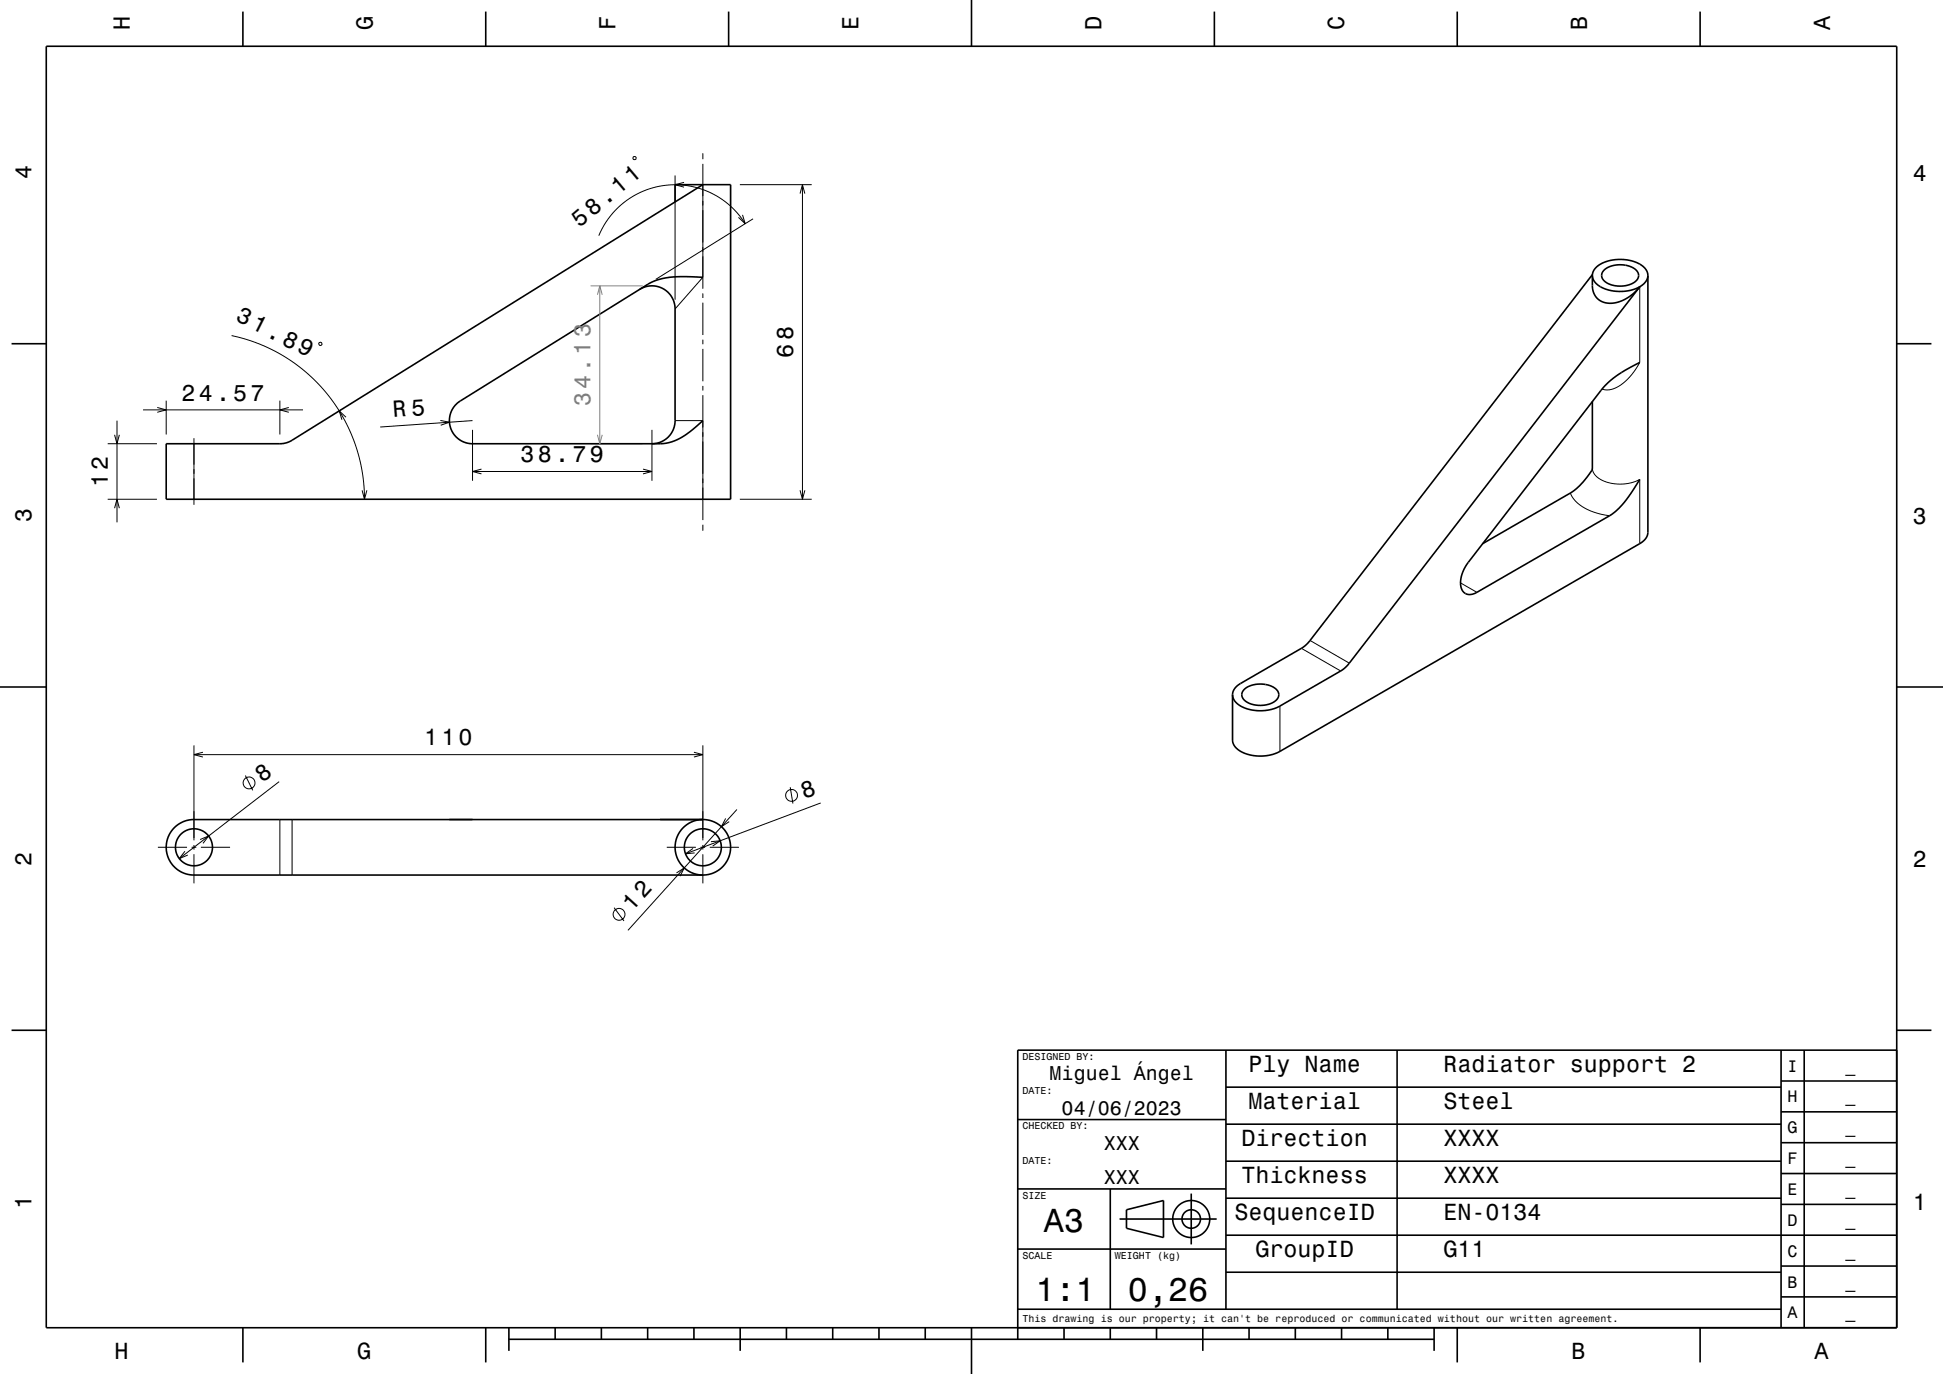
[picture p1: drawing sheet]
<svg xmlns="http://www.w3.org/2000/svg" width="420mm" height="297mm" viewBox="0 0 420 297" stroke-linecap="round" stroke-linejoin="round" font-family="sans-serif">
<g fill="none" stroke="#000" stroke-width=".22">
<path d="M136.8 34l.6-.1 .1 .5-.5 .1zM145.9 37.9v26.9M147.9 39.4l-2 .5 2 .6M151.9 33.1v1.3M151.9 35.4v27M159.9 39.9h15.6M173.5 39.9v68M151.9 59.9l-6 6.9M160.5 46.4l.6 2-1.5-1.4M161.1 48.4l-1.5-2.1-1.7-1.8-1.8-1.4-2.1-1.2-2.3-1-2.4-.7-2.5-.2h-2.3l-2.2 .3-2.4 .7-2.3 1-2.1 1.3-1.9 1.6-1.7 1.9-1.4 2-1.1 2.2M162.8 47.3l-21 13.1M172.9 41.9l.6-2 .5 2"/>
<path d="M50.1 72.5l2.7 .7 3.3 1.2 2.9 1.3 2.7 1.5 2.6 1.8 2.4 1.9 2.1 2.1 2 2.3 1.8 2.4 1.6 2.5 1.4 2.9 1.1 2.8 1 3.1 .6 2.9 .4 3.3 .1 2.7M69 74.1h.5v.5h-.5zM151.9 63.4v1M151.9 65.4v7M151.9 73.4v1M151.9 75.4v7M354.5 62v16.3l-1.8 2.8-2.1 1.9a4.6 4.6 0 0 1-4.3 1.1M23.3 95.9h10.6M24.8 94l.5 1.9 .5-1.9M25.3 90.9v22M30.9 88.6h34.6M34 88.1l1.9 .5-1.9 .5"/>
<path d="M35.9 86.6v7.3M41.9 94.7v14.4M60.5 86.6v7.3M62.4 88.1l-1.9 .5 1.9 .5M74.8 90.2l-1.5-1.4 .6 1.9M95.2 90.9l2 .4-1.9 .6M102.1 92.9v11M102.1 90.9l-19.9 1.4M140.9 92.9v11M145.9 90.9h6M151.9 83.4v1M151.9 85.4v27"/>
<path d="M23.3 107.9h10.6M24.8 109.9l.5-2 .5 2M78.3 106l.5 1.9 .5-1.9M102.1 101.9h38.8M104.1 101.4l-2 .5 2 .5M139 101.4l1.9 .5-1.9 .5M151.9 113.4v1.3M159.9 107.9h15.6M172.9 106l.6 1.9 .5-1.9M339.4 106.6l1.2 1.7 1.9 1.5 2.7 1.1 2.7 .6M344.2 101.2a3.9 3.9 0 0 0 3.4 3.1 9.5 9.5 0 0 0 6.9-.7v13.9M283.2 138.4l8.5 4.9"/>
<path d="M315.7 126l3.5 2M276.7 152.6v9.8M281.3 140.1l8.5 4.9M41.9 161.1v20.5M41.9 163.1h110M43.9 162.6l-2 .5 2 .5M53 167.6l1.6 3.2M60.3 169l-21.5 16.6M60.5 177.2v11.9M63.1 177.2v11.9M150 162.6l1.9 .5-1.9 .5M151.9 161.1v20.5"/>
<path d="M156.9 176.9l-1 1.8 1.7-1.1M159.3 175l-23.6 26.1M170.8 170.2l.6 3.5M177.4 173.6l-29.2 11M34.1 183.1h6.3M40 184l-1.2 1.6 1.8-.8M41.4 183.1h1M41.9 182.7v.9M41.9 184.7v6.2M43.3 181.5l1.8-.8-1.2 1.6M43.4 183.1h6.3M132.8 196.2l2.1 2.9"/>
<path d="M144.1 183.1h6.3M146.2 188.7l1.7-1.1-.9 1.8M149.8 183.4l-1.6 1.2 2-.2M151.4 183.1h1M151.9 182.7v.9M151.9 184.7v6.2M153.4 183.1h6.3M153.7 181.9l2-.2-1.7 1.2"/>
<circle cx="53.8" cy="169.2" r="1.28"/>
<circle cx="171.1" cy="171.9" r="1.28"/>
<circle cx="133.8" cy="197.6" r="1.28"/>
</g>
<path d="M127.7 61.8h11.2M129.1 63.7l.6-1.9 .5 1.9M129.7 61.8v34.1M127.7 95.9h11.2M129.1 94l.6 1.9 .5-1.9" fill="none" stroke="#808080" stroke-width=".22"/>
<g fill="none" stroke="#000" stroke-width=".35">
<path d="M10 10h400v277h-400zM52.5 2.5v7.5M105 2.5v7.5M157.5 2.5v7.5M210 0v10M262.5 2.5v7.5M315 2.5v7.5M367.5 2.5v7.5M151.9 39.9l-89.2 55.5-2 .5h-24.8v12h122v-68h-12v3.8M151.9 59.9a27.1 27.1 0 0 0-9.6 .5l-2.2 1-40.6 25.3a5 5 0 0 0-2.2 5.6 5 5 0 0 0 4.8 3.6h40.6a12.7 12.7 0 0 0 8.2-4l1-1M344.2 59.5v2.2a3.8 3.8 0 0 0 5.2 3.7 9.3 9.3 0 0 0 5.1-3.4l-63.2 81.7-1.3 1.2-13.3 7.7a8.8 8.8 0 0 1-9.5-.8l-.6-.8-.2-.8M344.2 59.5a4 4 0 0 1 3.5-3.1 8.2 8.2 0 0 1 8 1.7l.4 .7 .1 .7"/>
<path d="M344.2 59.5a4 4 0 0 0 3.6 3.2 8.1 8.1 0 0 0 7.9-1.8l.4-.7 .1-.7M344.2 59.4l-61.2 79.3-1.7 1.4-13.1 7.6a3 3 0 0 0-1.8 2.5M346.8 58.3a5.6 5.6 0 0 1 7.1 .4 1.77 1.77 0 0 1-1.2 2.6 5.6 5.6 0 0 1-6.2-.9l-.3-1 .2-.5zM356.2 59.5v55.6a2.98 2.98 0 0 1-1.7 2.4l-77.8 44.9a8.9 8.9 0 0 1-9.5-.8l-.5-.6-.3-.9v-9.9M2.5 74.3h7.5M138.3 62.5a5 5 0 0 1 7.6 4.3v24.1a5 5 0 0 1-5 5M354.5 78.3a22.5 22.5 0 0 0-8.4 6.1l-28.7 37.2a6.1 6.1 0 0 0-1.3 6.1 2.16 2.16 0 0 0 3.1 .3l28.7-16.5a18.6 18.6 0 0 0 5.8-6.7l.8-1.2M410 74.3h7.5M344.2 86.8v14.6a14.9 14.9 0 0 1-4.8 5.2l-18.9 10.9M0 148.5h10M269 149a5.6 5.6 0 0 1 7.2 .3 1.78 1.78 0 0 1-1.3 2.7 5.6 5.6 0 0 1-6.2-1l-.2-.5-.1-.6zM410 148.5h10"/>
<path d="M151.9 177.2h-110a6 6 0 0 0-6 5.9 6 6 0 0 0 6 6h110M2.5 222.7h7.5M265 235h120M265 227v56M302 227v56M385 233.7h25M385 227v60M390 227v60M410 222.7h7.5M410 227h-190v62.5M220 257h45M220 242h45"/>
<path d="M240 257v26M257.5 258v11M265 259h120M265 251h120M265 243h120M385 253.7h25M385 247h25M385 240.3h25M220 270h45M242 263.5h21M243.5 261.5l8-2v8l-8-2zM265 275h120"/>
<path d="M265 267h145M385 273.7h25M385 260.3h25M52.5 287v7.5M105 287v7.5M110 289.5h200M110 287v5M120 287v2.5M130 287v2.5M140 287v2.5M150 287v2.5M160 287v5"/>
<path d="M170 287v2.5M180 287v2.5M190 287v2.5M200 287v2.5M210 287v10M220 283h165M230 287v2.5M240 287v2.5M250 287v2.5M260 287v5M270 287v2.5M280 287v2.5"/>
<path d="M290 287v2.5M300 287v2.5M310 287v5M315 287v7.5M367.5 287v7.5M385 280.3h25"/>
<circle cx="41.9" cy="183.2" r="4"/>
<circle cx="151.9" cy="183.1" r="6"/>
<circle cx="151.9" cy="183.2" r="4"/>
<circle cx="257.5" cy="263.5" r="2"/>
<circle cx="257.5" cy="263.5" r="4"/>
</g>
<g font-size="7.2">
<text x="225.7" y="266.3">A3</text>
<text x="223.8" y="281.3">1:1</text>
<text x="243.8" y="281.3">0,26</text>
</g>
<g font-size="5.1">
<text x="85" y="90.1" transform="rotate(-4 85 90.1)">R 5</text>
<text x="173.9" y="172.8" transform="rotate(-20 173.9 172.8)">8</text>
</g>
<g font-size="5">
<text x="28.1" y="6.5" transform="rotate(-90 28.1 6.5)">H</text>
<text x="80.6" y="6.5" transform="rotate(-90 80.6 6.5)">G</text>
<text x="133.1" y="6.5" transform="rotate(-90 133.1 6.5)">F</text>
<text x="185.6" y="6.5" transform="rotate(-90 185.6 6.5)">E</text>
<text x="238.1" y="6.5" transform="rotate(-90 238.1 6.5)">D</text>
<text x="290.6" y="6.5" transform="rotate(-90 290.6 6.5)">C</text>
<text x="343.1" y="6.5" transform="rotate(-90 343.1 6.5)">B</text>
<text x="395.6" y="6.5" transform="rotate(-90 395.6 6.5)">A</text>
<text x="6.8" y="38.7" transform="rotate(-90 6.8 38.7)">4</text>
<text x="413.5" y="39">4</text>
<text x="125.3" y="49.2" transform="rotate(-40 125.3 49.2)">58.11</text>
<text x="50.7" y="69.3" transform="rotate(27 50.7 69.3)">31.89</text>
<text x="171.5" y="77.3" transform="rotate(-90 171.5 77.3)">68</text>
<text x="39.2" y="86.6">24.57</text>
<text x="112.5" y="99.9">38.79</text>
<text x="23.3" y="105.3" transform="rotate(-90 23.3 105.3)">12</text>
<text x="6.8" y="112.9" transform="rotate(-90 6.8 112.9)">3</text>
<text x="413.5" y="113.2">3</text>
<text x="91.7" y="161.1">110</text>
<text x="56.7" y="169.2" transform="rotate(-38 56.7 169.2)">8</text>
<text x="6.8" y="187.1" transform="rotate(-90 6.8 187.1)">2</text>
<text x="413.5" y="187.4">2</text>
<text x="136.6" y="197.1" transform="rotate(-48 136.6 197.1)">12</text>
<text x="269.9" y="231.8">Ply Name</text>
<text x="312" y="231.8">Radiator support 2</text>
<text x="269.9" y="239.8">Material</text>
<text x="312" y="239.8">Steel</text>
<text x="268.3" y="247.8">Direction</text>
<text x="312" y="247.8">XXXX</text>
<text x="268.3" y="255.8">Thickness</text>
<text x="312" y="255.8">XXXX</text>
<text x="6.8" y="261.3" transform="rotate(-90 6.8 261.3)">1</text>
<text x="266.8" y="263.8">SequenceID</text>
<text x="312" y="263.8">EN-0134</text>
<text x="413.5" y="261.6">1</text>
<text x="271.4" y="271.8">GroupID</text>
<text x="312" y="271.8">G11</text>
<text x="24.7" y="293.8">H</text>
<text x="77.2" y="293.8">G</text>
<text x="339.7" y="293.8">B</text>
<text x="392.2" y="293.8">A</text>
</g>
<text font-size="5" fill="#808080" x="127.7" y="87.8" transform="rotate(-90 127.7 87.8)">34.13</text>
<g font-size="4.3">
<text x="226.9" y="233.5">Miguel Ángel</text>
<text x="229.5" y="241">04/06/2023</text>
<text x="238.6" y="248.5">XXX</text>
<text x="238.6" y="256">XXX</text>
</g>
<g font-size="3.6">
<text x="386.4" y="231.6">I</text>
<text x="398.9" y="231.6">_</text>
<text x="386.4" y="238.3">H</text>
<text x="398.9" y="238.3">_</text>
<text x="386.4" y="245">G</text>
<text x="398.9" y="245">_</text>
<text x="386.4" y="251.6">F</text>
<text x="398.9" y="251.6">_</text>
<text x="386.4" y="258.3">E</text>
<text x="398.9" y="258.3">_</text>
<text x="386.4" y="265">D</text>
<text x="398.9" y="265">_</text>
<text x="386.4" y="271.6">C</text>
<text x="398.9" y="271.6">_</text>
<text x="386.4" y="278.3">B</text>
<text x="398.9" y="278.3">_</text>
<text x="386.4" y="285">A</text>
<text x="398.9" y="285">_</text>
</g>
<g font-size="2.2">
<text x="221" y="229.1">DESIGNED BY:</text>
<text x="221" y="236.6">DATE:</text>
<text x="221" y="244.1">CHECKED BY:</text>
<text x="221" y="251.6">DATE:</text>
<text x="221" y="259.1">SIZE</text>
<text x="221" y="272.1">SCALE</text>
<text x="241" y="272.1">WEIGHT (kg)</text>
<text x="221" y="285.8">This drawing is our property; it can't be reproduced or communicated without our written agreement.</text>
</g>
</svg>
